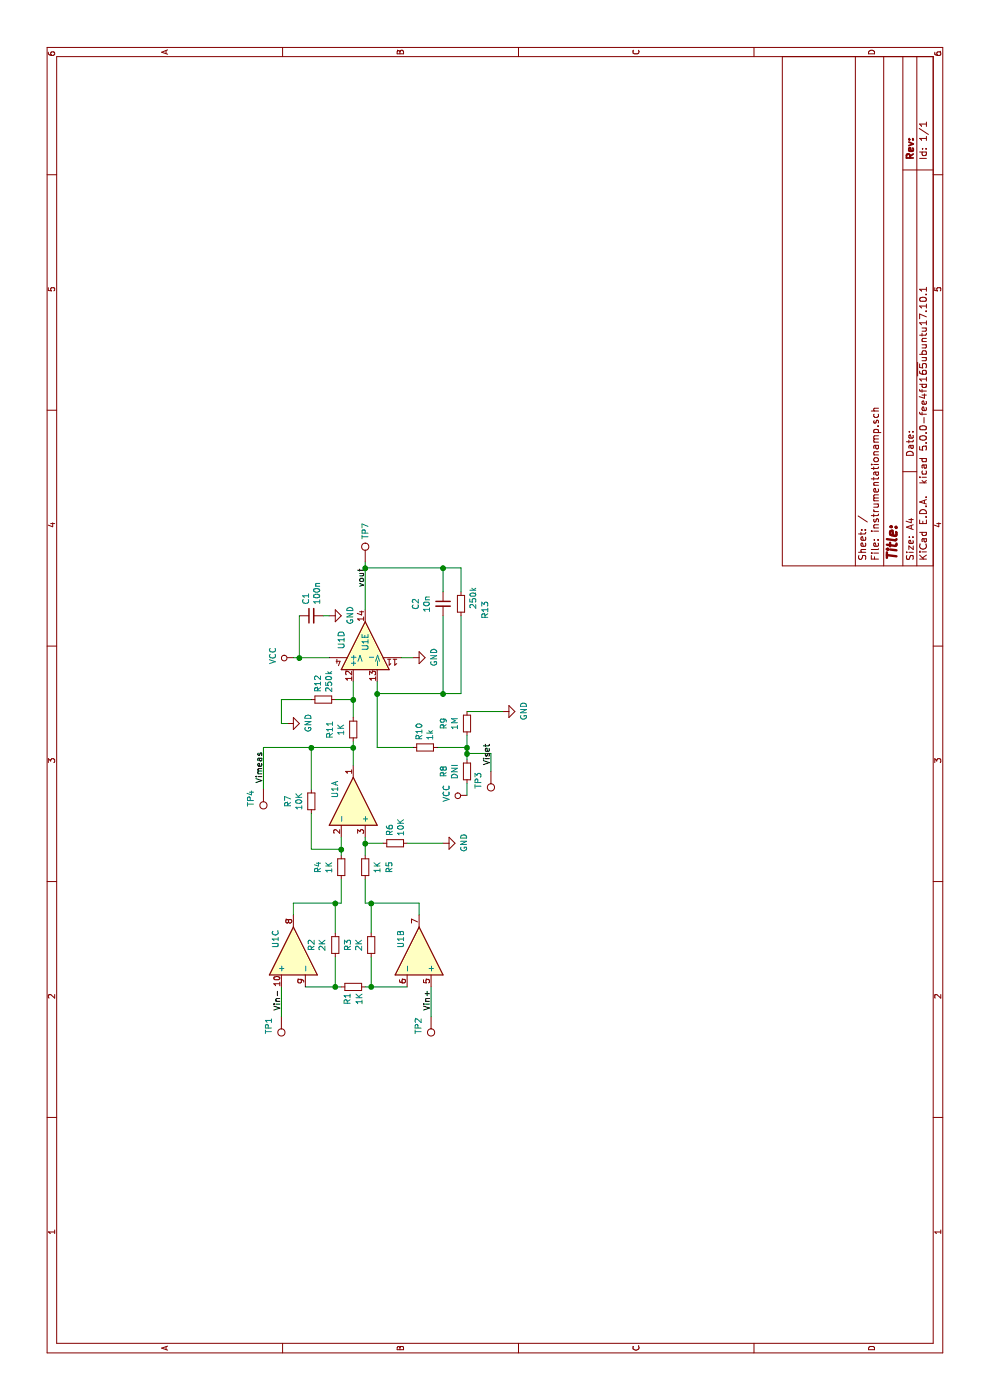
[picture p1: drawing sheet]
EESchema Schematic File Version 4
LIBS:instrumentationamp-cache
EELAYER 26 0
EELAYER END
$Descr A4 11693 8268
encoding utf-8
Sheet 1 1
Title ""
Date ""
Rev ""
Comp ""
Comment1 ""
Comment2 ""
Comment3 ""
Comment4 ""
$EndDescr
$Comp
L Device:Opamp_Quad_Generic U1
U 3 1
P 3750 2450
F 0 "U1" H 3850 2600 50  0000 C CNN
F 1 "TLV274" H 3750 2726 50  0001 C CNN
F 2 "Package_SO:TSSOP-14_4.4x5mm_P0.65mm" H 3750 2450 50  0001 C CNN
F 3 "~" H 3750 2450 50  0001 C CNN
	3    3750 2450
	1    0    0    -1  
$EndComp
$Comp
L Device:Opamp_Quad_Generic U1
U 2 1
P 3750 3500
F 0 "U1" H 3850 3350 50  0000 C CNN
F 1 "TLV274" H 3750 3776 50  0001 C CNN
F 2 "Package_SO:TSSOP-14_4.4x5mm_P0.65mm" H 3750 3500 50  0001 C CNN
F 3 "~" H 3750 3500 50  0001 C CNN
	2    3750 3500
	1    0    0    1   
$EndComp
$Comp
L Device:Opamp_Quad_Generic U1
U 1 1
P 5000 2950
F 0 "U1" H 5100 2800 50  0000 C CNN
F 1 "TLV274" H 5000 3226 50  0001 C CNN
F 2 "Package_SO:TSSOP-14_4.4x5mm_P0.65mm" H 5000 2950 50  0001 C CNN
F 3 "~" H 5000 2950 50  0001 C CNN
	1    5000 2950
	1    0    0    1   
$EndComp
$Comp
L Device:Opamp_Quad_Generic U1
U 4 1
P 6300 3050
F 0 "U1" H 6350 3250 50  0000 C CNN
F 1 "TLV274" H 6300 3326 50  0001 C CNN
F 2 "Package_SO:TSSOP-14_4.4x5mm_P0.65mm" H 6300 3050 50  0001 C CNN
F 3 "~" H 6300 3050 50  0001 C CNN
F 4 "296-12286-1-ND" H 6300 3050 50  0001 C CNN "Digikey PN"
	4    6300 3050
	1    0    0    -1  
$EndComp
$Comp
L Device:Opamp_Quad_Generic U1
U 5 1
P 6300 3050
F 0 "U1" H 6258 3050 50  0000 L CNN
F 1 "TLV274" H 6258 3005 50  0001 L CNN
F 2 "Package_SO:TSSOP-14_4.4x5mm_P0.65mm" H 6300 3050 50  0001 C CNN
F 3 "~" H 6300 3050 50  0001 C CNN
	5    6300 3050
	1    0    0    -1  
$EndComp
$Comp
L Device:R_Small R2
U 1 1
P 3800 2800
F 0 "R2" V 3996 2800 50  0000 C CNN
F 1 "2K" V 3905 2800 50  0000 C CNN
F 2 "Resistor_SMD:R_0402_1005Metric" H 3800 2800 50  0001 C CNN
F 3 "~" H 3800 2800 50  0001 C CNN
	1    3800 2800
	0    -1   -1   0   
$EndComp
$Comp
L Device:R_Small R3
U 1 1
P 3800 3100
F 0 "R3" V 3604 3100 50  0000 C CNN
F 1 "2K" V 3695 3100 50  0000 C CNN
F 2 "Resistor_SMD:R_0402_1005Metric" H 3800 3100 50  0001 C CNN
F 3 "~" H 3800 3100 50  0001 C CNN
	1    3800 3100
	0    1    1    0   
$EndComp
$Comp
L Device:R_Small R1
U 1 1
P 3450 2950
F 0 "R1" H 3300 3000 50  0000 L CNN
F 1 "1K" H 3300 2900 50  0000 L CNN
F 2 "Resistor_SMD:R_0402_1005Metric" H 3450 2950 50  0001 C CNN
F 3 "~" H 3450 2950 50  0001 C CNN
	1    3450 2950
	1    0    0    -1  
$EndComp
$Comp
L Device:R_Small R8
U 1 1
P 5250 3900
F 0 "R8" V 5054 3900 50  0000 C CNN
F 1 "DNI" V 5145 3900 50  0000 C CNN
F 2 "Resistor_SMD:R_0402_1005Metric" H 5250 3900 50  0001 C CNN
F 3 "~" H 5250 3900 50  0001 C CNN
	1    5250 3900
	0    1    1    0   
$EndComp
$Comp
L Device:R_Small R5
U 1 1
P 4450 3050
F 0 "R5" V 4650 3050 50  0000 C CNN
F 1 "1K" V 4550 3050 50  0000 C CNN
F 2 "Resistor_SMD:R_0402_1005Metric" H 4450 3050 50  0001 C CNN
F 3 "~" H 4450 3050 50  0001 C CNN
	1    4450 3050
	0    1    1    0   
$EndComp
$Comp
L Device:R_Small R4
U 1 1
P 4450 2850
F 0 "R4" V 4254 2850 50  0000 C CNN
F 1 "1K" V 4345 2850 50  0000 C CNN
F 2 "Resistor_SMD:R_0402_1005Metric" H 4450 2850 50  0001 C CNN
F 3 "~" H 4450 2850 50  0001 C CNN
	1    4450 2850
	0    1    1    0   
$EndComp
$Comp
L Device:R_Small R9
U 1 1
P 5650 3900
F 0 "R9" V 5454 3900 50  0000 C CNN
F 1 "1M" V 5545 3900 50  0000 C CNN
F 2 "Resistor_SMD:R_0402_1005Metric" H 5650 3900 50  0001 C CNN
F 3 "~" H 5650 3900 50  0001 C CNN
	1    5650 3900
	0    1    1    0   
$EndComp
$Comp
L Device:R_Small R7
U 1 1
P 5000 2600
F 0 "R7" V 4804 2600 50  0000 C CNN
F 1 "10K" V 4895 2600 50  0000 C CNN
F 2 "Resistor_SMD:R_0402_1005Metric" H 5000 2600 50  0001 C CNN
F 3 "~" H 5000 2600 50  0001 C CNN
	1    5000 2600
	0    1    1    0   
$EndComp
$Comp
L Device:R_Small R6
U 1 1
P 4650 3300
F 0 "R6" H 4709 3346 50  0000 L CNN
F 1 "10K" H 4709 3255 50  0000 L CNN
F 2 "Resistor_SMD:R_0402_1005Metric" H 4650 3300 50  0001 C CNN
F 3 "~" H 4650 3300 50  0001 C CNN
	1    4650 3300
	1    0    0    -1  
$EndComp
Wire Wire Line
	3450 2550 3450 2800
Wire Wire Line
	3450 2800 3700 2800
Connection ~ 3450 2800
Wire Wire Line
	3450 2800 3450 2850
Wire Wire Line
	3700 3100 3450 3100
Wire Wire Line
	3450 3100 3450 3400
Wire Wire Line
	3450 3050 3450 3100
Connection ~ 3450 3100
Wire Wire Line
	4350 2850 4150 2850
Wire Wire Line
	4150 2850 4150 2800
Wire Wire Line
	4150 2450 4050 2450
Wire Wire Line
	4350 3050 4150 3050
Wire Wire Line
	4150 3050 4150 3100
Wire Wire Line
	4150 3500 4050 3500
Wire Wire Line
	3900 3100 4150 3100
Connection ~ 4150 3100
Wire Wire Line
	4150 3100 4150 3500
Wire Wire Line
	3900 2800 4150 2800
Connection ~ 4150 2800
Wire Wire Line
	4150 2800 4150 2450
Wire Wire Line
	4550 2850 4600 2850
Wire Wire Line
	4700 3050 4650 3050
Wire Wire Line
	4600 2850 4600 2600
Wire Wire Line
	4600 2600 4900 2600
Connection ~ 4600 2850
Wire Wire Line
	4600 2850 4700 2850
Wire Wire Line
	5300 2950 5450 2950
Wire Wire Line
	5450 2950 5450 2600
Wire Wire Line
	5700 2950 5850 2950
Wire Wire Line
	4650 3200 4650 3050
Connection ~ 4650 3050
Wire Wire Line
	4650 3050 4550 3050
$Comp
L power:GND #PWR0101
U 1 1
P 4650 3700
F 0 "#PWR0101" H 4650 3450 50  0001 C CNN
F 1 "GND" H 4655 3527 50  0000 C CNN
F 2 "" H 4650 3700 50  0001 C CNN
F 3 "" H 4650 3700 50  0001 C CNN
	1    4650 3700
	1    0    0    -1  
$EndComp
$Comp
L power:GND #PWR0102
U 1 1
P 5750 4200
F 0 "#PWR0102" H 5750 3950 50  0001 C CNN
F 1 "GND" H 5755 4027 50  0000 C CNN
F 2 "" H 5750 4200 50  0001 C CNN
F 3 "" H 5750 4200 50  0001 C CNN
	1    5750 4200
	1    0    0    -1  
$EndComp
$Comp
L power:GND #PWR0103
U 1 1
P 6200 3450
F 0 "#PWR0103" H 6200 3200 50  0001 C CNN
F 1 "GND" H 6205 3277 50  0000 C CNN
F 2 "" H 6200 3450 50  0001 C CNN
F 3 "" H 6200 3450 50  0001 C CNN
	1    6200 3450
	1    0    0    -1  
$EndComp
$Comp
L power:GND #PWR0104
U 1 1
P 6550 2750
F 0 "#PWR0104" H 6550 2500 50  0001 C CNN
F 1 "GND" H 6555 2577 50  0000 C CNN
F 2 "" H 6550 2750 50  0001 C CNN
F 3 "" H 6550 2750 50  0001 C CNN
	1    6550 2750
	1    0    0    -1  
$EndComp
Wire Wire Line
	4650 3700 4650 3400
$Comp
L Device:C_Small C1
U 1 1
P 6550 2600
F 0 "C1" H 6642 2646 50  0000 L CNN
F 1 "100n" H 6642 2555 50  0000 L CNN
F 2 "Capacitor_SMD:C_0603_1608Metric" H 6550 2600 50  0001 C CNN
F 3 "~" H 6550 2600 50  0001 C CNN
	1    6550 2600
	1    0    0    -1  
$EndComp
Wire Wire Line
	6550 2750 6550 2700
Wire Wire Line
	6200 2500 6200 2750
$Comp
L power:VCC #PWR0105
U 1 1
P 6200 2450
F 0 "#PWR0105" H 6200 2300 50  0001 C CNN
F 1 "VCC" H 6217 2623 50  0000 C CNN
F 2 "" H 6200 2450 50  0001 C CNN
F 3 "" H 6200 2450 50  0001 C CNN
	1    6200 2450
	1    0    0    -1  
$EndComp
$Comp
L power:VCC #PWR0106
U 1 1
P 5050 3900
F 0 "#PWR0106" H 5050 3750 50  0001 C CNN
F 1 "VCC" H 5067 4073 50  0000 C CNN
F 2 "" H 5050 3900 50  0001 C CNN
F 3 "" H 5050 3900 50  0001 C CNN
	1    5050 3900
	1    0    0    -1  
$EndComp
$Comp
L Connector:Test_Point TP1
U 1 1
P 3200 2350
F 0 "TP1" V 3303 2424 50  0000 C CNN
F 1 "Test_Point" V 3304 2424 50  0001 C CNN
F 2 "TestPoint:TestPoint_Pad_1.0x1.0mm" H 3400 2350 50  0001 C CNN
F 3 "~" H 3400 2350 50  0001 C CNN
	1    3200 2350
	0    -1   -1   0   
$EndComp
$Comp
L Connector:Test_Point TP2
U 1 1
P 3200 3600
F 0 "TP2" V 3303 3674 50  0000 C CNN
F 1 "Test_Point" V 3304 3674 50  0001 C CNN
F 2 "TestPoint:TestPoint_Pad_1.0x1.0mm" H 3400 3600 50  0001 C CNN
F 3 "~" H 3400 3600 50  0001 C CNN
	1    3200 3600
	0    -1   -1   0   
$EndComp
$Comp
L Connector:Test_Point TP3
U 1 1
P 5250 4100
F 0 "TP3" V 5353 4174 50  0000 C CNN
F 1 "Test_Point" V 5354 4174 50  0001 C CNN
F 2 "TestPoint:TestPoint_Pad_1.0x1.0mm" H 5450 4100 50  0001 C CNN
F 3 "~" H 5450 4100 50  0001 C CNN
	1    5250 4100
	0    -1   -1   0   
$EndComp
$Comp
L Connector:Test_Point TP7
U 1 1
P 7000 3050
F 0 "TP7" V 7000 3238 50  0000 L CNN
F 1 "Test_Point" V 7104 3124 50  0001 C CNN
F 2 "TestPoint:TestPoint_Pad_1.0x1.0mm" H 7200 3050 50  0001 C CNN
F 3 "~" H 7200 3050 50  0001 C CNN
	1    7000 3050
	0    1    1    0   
$EndComp
Wire Wire Line
	5550 3900 5450 3900
Wire Wire Line
	5450 3900 5450 3650
Wire Wire Line
	5350 3900 5400 3900
Connection ~ 5450 3900
Wire Wire Line
	5400 3900 5400 4100
Wire Wire Line
	5400 4100 5250 4100
Connection ~ 5400 3900
Wire Wire Line
	5400 3900 5450 3900
Wire Wire Line
	5150 3900 5050 3900
Wire Wire Line
	5750 4200 5750 3900
Wire Wire Line
	6200 2500 6200 2450
Connection ~ 6200 2500
Text Label 6950 3050 2    50   ~ 0
vout
Wire Wire Line
	5100 2600 5450 2600
Text Label 3250 3600 0    50   ~ 0
Vin+
Text Label 3250 2350 0    50   ~ 0
Vin-
Text Label 5150 2200 0    50   ~ 0
Vimeas
Text Label 5300 4100 0    50   ~ 0
Viset
Wire Wire Line
	3200 3600 3450 3600
Wire Wire Line
	3200 2350 3450 2350
$Comp
L Device:R_Small R11
U 1 1
P 5600 2950
F 0 "R11" V 5404 2950 50  0000 C CNN
F 1 "1K" V 5495 2950 50  0000 C CNN
F 2 "Resistor_SMD:R_0402_1005Metric" H 5600 2950 50  0001 C CNN
F 3 "~" H 5600 2950 50  0001 C CNN
	1    5600 2950
	0    1    1    0   
$EndComp
Wire Wire Line
	5450 2950 5500 2950
Connection ~ 5450 2950
$Comp
L Device:R_Small R13
U 1 1
P 6650 3850
F 0 "R13" V 6850 3800 50  0000 C CNN
F 1 "250k" V 6750 3900 50  0000 C CNN
F 2 "Resistor_SMD:R_0402_1005Metric" H 6650 3850 50  0001 C CNN
F 3 "~" H 6650 3850 50  0001 C CNN
	1    6650 3850
	0    1    1    0   
$EndComp
$Comp
L Device:C_Small C2
U 1 1
P 6650 3700
F 0 "C2" V 6421 3700 50  0000 C CNN
F 1 "10n" V 6512 3700 50  0000 C CNN
F 2 "Capacitor_SMD:C_0402_1005Metric" H 6650 3700 50  0001 C CNN
F 3 "~" H 6650 3700 50  0001 C CNN
	1    6650 3700
	0    1    1    0   
$EndComp
Wire Wire Line
	6750 3850 6950 3850
Wire Wire Line
	6950 3850 6950 3700
Wire Wire Line
	6950 3700 6750 3700
Connection ~ 6950 3700
Wire Wire Line
	6600 3050 6950 3050
Wire Wire Line
	6950 3050 6950 3700
Connection ~ 6950 3050
Wire Wire Line
	6950 3050 7000 3050
Wire Wire Line
	6550 3850 5900 3850
Wire Wire Line
	5900 3850 5900 3700
Connection ~ 5900 3150
Wire Wire Line
	5900 3150 6000 3150
Wire Wire Line
	6550 3700 5900 3700
Connection ~ 5900 3700
Wire Wire Line
	5900 3700 5900 3150
$Comp
L Device:R_Small R10
U 1 1
P 5450 3550
F 0 "R10" H 5391 3504 50  0000 R CNN
F 1 "1k" H 5391 3595 50  0000 R CNN
F 2 "Resistor_SMD:R_0402_1005Metric" H 5450 3550 50  0001 C CNN
F 3 "~" H 5450 3550 50  0001 C CNN
	1    5450 3550
	-1   0    0    1   
$EndComp
Wire Wire Line
	5450 3450 5450 3150
Wire Wire Line
	5450 3150 5900 3150
$Comp
L Device:R_Small R12
U 1 1
P 5850 2700
F 0 "R12" H 5909 2746 50  0000 L CNN
F 1 "250k" H 5909 2655 50  0000 L CNN
F 2 "Resistor_SMD:R_0402_1005Metric" H 5850 2700 50  0001 C CNN
F 3 "~" H 5850 2700 50  0001 C CNN
	1    5850 2700
	1    0    0    -1  
$EndComp
$Comp
L power:GND #PWR0107
U 1 1
P 5650 2400
F 0 "#PWR0107" H 5650 2150 50  0001 C CNN
F 1 "GND" H 5655 2227 50  0000 C CNN
F 2 "" H 5650 2400 50  0001 C CNN
F 3 "" H 5650 2400 50  0001 C CNN
	1    5650 2400
	1    0    0    -1  
$EndComp
Wire Wire Line
	5850 2950 5850 2800
Connection ~ 5850 2950
Wire Wire Line
	5850 2950 6000 2950
Wire Wire Line
	5850 2600 5850 2350
Wire Wire Line
	5850 2350 5650 2350
Wire Wire Line
	5650 2350 5650 2400
Wire Wire Line
	5100 2200 5450 2200
Wire Wire Line
	5450 2200 5450 2600
Connection ~ 5450 2600
$Comp
L Connector:Test_Point TP4
U 1 1
P 5100 2200
F 0 "TP4" V 5203 2274 50  0000 C CNN
F 1 "Test_Point" V 5204 2274 50  0001 C CNN
F 2 "TestPoint:TestPoint_Pad_1.0x1.0mm" H 5300 2200 50  0001 C CNN
F 3 "~" H 5300 2200 50  0001 C CNN
	1    5100 2200
	0    -1   -1   0   
$EndComp
Wire Wire Line
	6200 2500 6550 2500
Wire Wire Line
	6200 3350 6200 3450
$EndSCHEMATC
